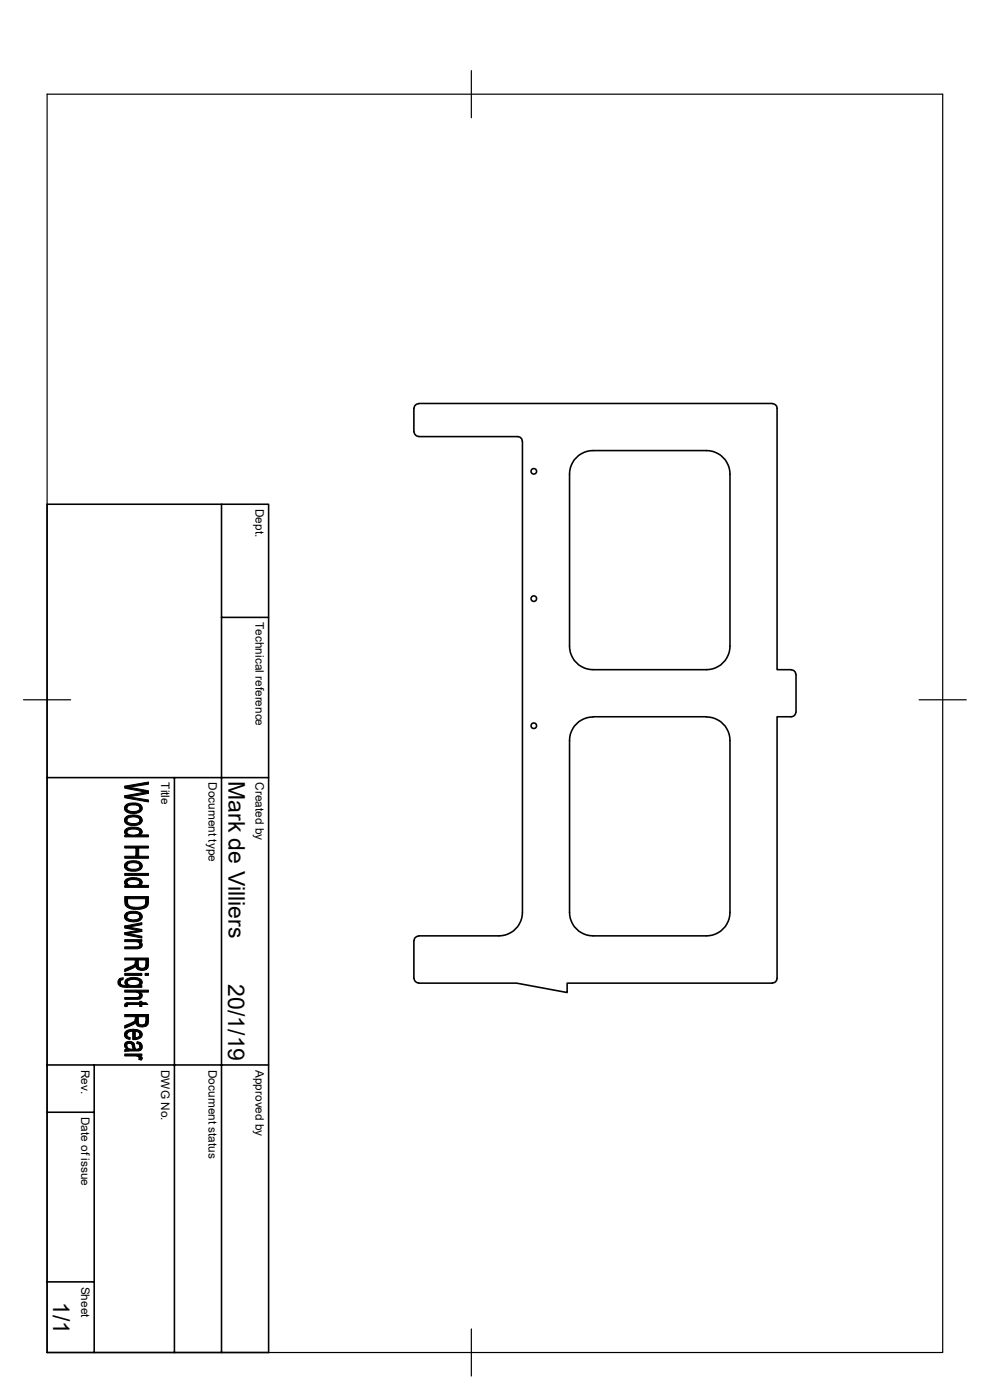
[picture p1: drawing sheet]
<svg xmlns="http://www.w3.org/2000/svg" width="210mm" height="297mm" viewBox="0 0 210 297" stroke-linecap="round" stroke-linejoin="round" font-family="sans-serif">
<g fill="none" stroke="#000" stroke-width=".34">
<path d="M88.8 92.6h21l.5 .2 .4 .3 .1 .5M88.8 85.6l-.5 .2-.4 .6-.1 5.2 .3 .7 .7 .3M88.8 85.6h75.1M110.8 93.6v99.9a5.1 5.1 0 0 1-5 5h-17l-.5 .2-.3 .4-.2 .5v8l.3 .6 .7 .3M122.8 96.6a5.3 5.3 0 0 1 3-1h24.1a5.1 5.1 0 0 1 5 5v36.5a5.1 5.1 0 0 1-5 5h-24.1a5.1 5.1 0 0 1-5-5v-36.5a5.1 5.1 0 0 1 2-4zM163.9 85.6l.6 .3 .3 .7v55.5h3.1M10 107h47v179.9h-47zM47 107v179.9M47 131h10M125.8 152.1a5.1 5.1 0 0 0-5 5v36.4a5.1 5.1 0 0 0 5 5h24.1a5.1 5.1 0 0 0 5-5v-36.4a5.1 5.1 0 0 0-5-5M125.8 152.1h24.1M167.9 142.1l.5 .1 .3 .4 .1 .5"/>
<path d="M168.8 151.1l-.1 .5-.6 .4-3.3 .1v55.5l-.1 .4-.3 .4-.5 .1M168.9 143.1v8M10 165h47M37 165v121.9M88.8 208.6h20.8l10.7 2v-2h43.6M10 236h10M10 225.9h47M20 225.9v61M10 271.9h10"/>
<circle cx="113.2" cy="100" r=".59"/>
<circle cx="113.2" cy="127" r=".59"/>
<circle cx="113.2" cy="154" r=".59"/>
</g>
<path d="M10 20h190v266.9h-190zM100 15v10M5 148.5h10M195 148.5h10M100 281.9v10" fill="none" stroke="#000" stroke-width=".25"/>
<g fill="#000" stroke="#000" stroke-width=".21">
<path d="M26.5 176.1l.4-.3v1.4l-.5-.5z" fill-rule="evenodd"/>
<path d="M26.9 170.6l.7-.2a3 3 0 0 1 2.1 .2v.9a1.58 1.58 0 0 0-2-.7l-.6 .2-.2 .5z" fill-rule="evenodd"/>
<path d="M26.9 173.2l.5-.2a3.1 3.1 0 0 1 2.3 .2v.8a1.66 1.66 0 0 0-2.4-.5l-.2 .2-.2 .3z" fill-rule="evenodd"/>
<path d="M26.7 170.8l.2-.2v.8a1.69 1.69 0 0 0 2.2 .6l.6-.4v-1a1.01 1.01 0 0 1 .4 1.2 1.01 1.01 0 0 1-1.1 .7l-.2 .1a2.04 2.04 0 0 1-2.3-.8v-.7z" fill-rule="evenodd"/>
<path d="M26.6 173.4l.3-.2v.8a1.84 1.84 0 0 0 2.4 .6l.4-.4v-1a1.03 1.03 0 0 1 .4 1.2 1.03 1.03 0 0 1-1.1 .7 2.42 2.42 0 0 1-2.5-.8l-.1-.5z" fill-rule="evenodd"/>
<path d="M26.9 175.8a3.1 3.1 0 0 1 3.1 .2l.2 .6-.1 .3-.4 .2v-.6a1.56 1.56 0 0 0-1.9-.6l-.7 .3-.2 .3z" fill-rule="evenodd"/>
<path d="M26.5 166.8l5-.9v.5l-4.2 .6z" fill-rule="evenodd"/>
<path d="M26.5 166.8l5 1v.5l-.6-.3-4.4-.8z" fill-rule="evenodd"/>
<path d="M26.5 168.8l4.3-.8 .7 .3-4.3 .7z" fill-rule="evenodd"/>
<path d="M26.5 168.8l5 .9v.4l-5-.9z" fill-rule="evenodd"/>
<path d="M26.5 177.2h.4v-.5a2.1 2.1 0 0 0 2.8-.1v-.1v.6h1.8v.4h-5z" fill-rule="evenodd"/>
<path d="M26.5 179.5h5v.4h-2.1l-.6 1.8v-1.8h-2.3z" fill-rule="evenodd"/>
<path d="M26.5 185.3h5v.4h-5z" fill-rule="evenodd"/>
<path d="M26.5 186.8l.4-.3v1.4l-.5-.5z" fill-rule="evenodd"/>
<path d="M26.9 182.9l.4-.1a3.5 3.5 0 0 1 2.4 .1v.8a1.53 1.53 0 0 0-2-.7l-.6 .3-.2 .4z" fill-rule="evenodd"/>
<path d="M26.9 193.6a3.4 3.4 0 0 1 2.8 0v.8a1.58 1.58 0 0 0-2-.6l-.6 .2-.2 .4z" fill-rule="evenodd"/>
<path d="M29.6 199.7l.1 .1-.1 .6z" fill-rule="evenodd"/>
<path d="M26.5 196.5l3.6 .7v.4l-3.6-.7z" fill-rule="evenodd"/>
<path d="M26.5 199.3h3.6v.4h-.5v.4l-.7-.3h-2.4z" fill-rule="evenodd"/>
<path d="M26.5 196.5l3.6-.8v.5l-2.9 .5z" fill-rule="evenodd"/>
<path d="M26.5 197.9l2.8-.5 .8 .2-2.8 .5z" fill-rule="evenodd"/>
<path d="M26.5 197.9l3.6 .7v.4l-3.6-.7z" fill-rule="evenodd"/>
<path d="M26.6 183.2l.3-.3v.8a1.82 1.82 0 0 0 2.5 .5l.3-.3v-1a1.01 1.01 0 0 1 .4 1.2 1.01 1.01 0 0 1-1.1 .7 2.24 2.24 0 0 1-2.6-.8z" fill-rule="evenodd"/>
<path d="M26.9 186.5l.7-.2a2.38 2.38 0 0 1 2.5 .6l.1 .4-.1 .3-.4 .2v-.6a1.65 1.65 0 0 0-2-.6l-.6 .3-.2 .3z" fill-rule="evenodd"/>
<path d="M26.7 193.8l.2-.2v.8a1.65 1.65 0 0 0 2.1 .7l.7-.5v-1a.97 .97 0 0 1 .5 1.1 .97 .97 0 0 1-1 .8h-.2a2.24 2.24 0 0 1-2.6-.8l.1-.6z" fill-rule="evenodd"/>
<path d="M27.1 190.7v.6a1.41 1.41 0 0 0 1.7 1.2 1.77 1.77 0 0 0 2.1-.8v-.4v1.2a4.7 4.7 0 0 1-3.8 0z" fill-rule="evenodd"/>
<path d="M26.5 187.9h.4v-.5a2.2 2.2 0 0 0 2.7 0l.1-.2v.6h1.8v.5h-5z" fill-rule="evenodd"/>
<path d="M26.5 190.2h5l-.1 1.7-.5 .6v-1.8h-3.8v1.8l-.6-.6z" fill-rule="evenodd"/>
<path d="M26.5 181.7h2.3l.6-1.8v1.8h2.1v.4h-5z" fill-rule="evenodd"/>
<path d="M25.5 207.6l.7-.2-.1 .5h-.1a.45 .45 0 0 0-.5 .5z" fill-rule="evenodd"/>
<path d="M25.2 207.8l.3-.2v.8a1.04 1.04 0 0 0 1.5 .6v.5a1.56 1.56 0 0 1-2-1z" fill-rule="evenodd"/>
<path d="M26.5 212.9l.5-.2v.8l-.5 .1z" fill-rule="evenodd"/>
<path d="M26.5 205.6l1.9-.9 .3-.5v.7l-.5 .5-1.7 .7z" fill-rule="evenodd"/>
<path d="M26.5 217.6l2-.9 .2-.5v.8l-.4 .3-1.8 .8z" fill-rule="evenodd"/>
<path d="M29.7 208.4v.7z" fill-rule="evenodd"/>
<path d="M26.5 211.6h2.6a.45 .45 0 0 0 .5-.5l.1 .8-.4 .1h-2.8z" fill-rule="evenodd"/>
<path d="M26.9 218.7a3.1 3.1 0 0 1 2.8 0v.8l-.4-.6-.7-.1v1.8h-.4v-1.8l-1 .2-.3 .5z" fill-rule="evenodd"/>
<path d="M27 208.4a1.76 1.76 0 0 0 2.4 .4l.3-.3v.6h.4v.4h-3.1z" fill-rule="evenodd"/>
<path d="M26.5 206.5h3.6v.4h-3.6z" fill-rule="evenodd"/>
<path d="M26.5 200.9h2.5a.53 .53 0 0 0 .6-.5l.1-.6a.83 .83 0 0 1 .4 1 .83 .83 0 0 1-1 .5h-2.6z" fill-rule="evenodd"/>
<path d="M26.8 207.7a2.82 2.82 0 0 1 3.3 .3v.7l-.4 .4v-.7a1.64 1.64 0 0 0-2.3-.5l-.4 .3v1.3v-.5a.74 .74 0 0 1-.5-.6 .74 .74 0 0 1 .3-.7z" fill-rule="evenodd"/>
<path d="M29.7 210.5a.76 .76 0 0 1 .5 .7 .76 .76 0 0 1-.5 .7z" fill-rule="evenodd"/>
<path d="M28.6 218.8v1.3h.2l.8-.3 .1-1.1a.95 .95 0 0 1 .4 1.1 .95 .95 0 0 1-.9 .7l-.6 .1z" fill-rule="evenodd"/>
<path d="M29.3 203.7v.9a.86 .86 0 0 0 .7 .8 .86 .86 0 0 0 .9-.7v1l-1.1 .2-.5-.2z" fill-rule="evenodd"/>
<path d="M29.3 215.7v.9a.85 .85 0 0 0 .8 .8 .85 .85 0 0 0 .8-.7v1l-.8 .2-.8-.2z" fill-rule="evenodd"/>
<path d="M27 212.7h2.6v-.3h.5v.3h.9l.4 .4h-1.3v.4h-.5v-.4h-2.4l-.2 .2z" fill-rule="evenodd"/>
<path d="M26.5 203.2h5l-.1 2.1-.5 .4v-2h-1.6l-.1 2-.4-.6-.1-1.4h-2.2z" fill-rule="evenodd"/>
<path d="M26.5 210.1h5v.4h-1.8v1.4l-.1-1-.3-.3-2.8-.1z" fill-rule="evenodd"/>
<path d="M26.5 215.2h5l-.1 2.1-.5 .4v-2h-1.6v2l-.5-.6-.1-1.4h-2.2z" fill-rule="evenodd"/>
<path d="M30.8 206.5h.7v.4h-.7z" fill-rule="evenodd"/>
<path d="M26.9 221.8v.8z" fill-rule="evenodd"/>
<path d="M26.8 218.7h.1v1l.7 .4v.5a1.04 1.04 0 0 1-1.1-.7 1.04 1.04 0 0 1 .3-1.2z" fill-rule="evenodd"/>
<path d="M26.6 221.2a1.49 1.49 0 0 1 1.8 .1l-.1 1.2a1.28 1.28 0 0 0-.8-1.1l-.5 .1-.2 1a.94 .94 0 0 1-.2-1.3z" fill-rule="evenodd"/>
<path d="M29.1 221l.6 .1v.9l-.2-.5-.5-.1z" fill-rule="evenodd"/>
<path d="M26.5 223.6h3.6v.4h-.6v.5l-.2-.3-.5-.2h-2.3z" fill-rule="evenodd"/>
<path d="M26.9 222.1l.4 .4 1 .1 .1-1.3 .2 .6a.57 .57 0 0 0 .4 .7 .57 .57 0 0 0 .7-.6v-.9a1.01 1.01 0 0 1 .4 1.4 1.01 1.01 0 0 1-1.3 .5l-2.3 .1v-.4l.4-.1z" fill-rule="evenodd"/>
<path d="M29.5 224l.4 .2a.43 .43 0 0 1 .3 .3 .43 .43 0 0 1-.2 .4l-.6-.2z" fill-rule="evenodd"/>
</g>
<g font-size="4.9">
<text x="48.5" y="165.6" transform="rotate(90 48.5 165.6)">Mark de Villiers</text>
<text x="48.4" y="208.8" transform="rotate(90 48.4 208.8)">20/1/19</text>
<text x="11.3" y="276.2" transform="rotate(90 11.3 276.2)">1/1</text>
</g>
<g font-size="2.5">
<text x="54.2" y="108" transform="rotate(90 54.2 108)">Dept.</text>
<text x="54.2" y="132" transform="rotate(90 54.2 132)">Technical reference</text>
<text x="34.2" y="165.9" transform="rotate(90 34.2 165.9)">Title</text>
<text x="44.2" y="165.9" transform="rotate(90 44.2 165.9)">Document type</text>
<text x="54.2" y="165.9" transform="rotate(90 54.2 165.9)">Created by</text>
<text x="17.2" y="227" transform="rotate(90 17.2 227)">Rev.</text>
<text x="34.2" y="226.9" transform="rotate(90 34.2 226.9)">DWG No.</text>
<text x="44.2" y="226.9" transform="rotate(90 44.2 226.9)">Document status</text>
<text x="54.2" y="226.9" transform="rotate(90 54.2 226.9)">Approved by</text>
<text x="17.2" y="236.9" transform="rotate(90 17.2 236.9)">Date of issue</text>
<text x="17.2" y="272.9" transform="rotate(90 17.2 272.9)">Sheet</text>
</g>
</svg>
